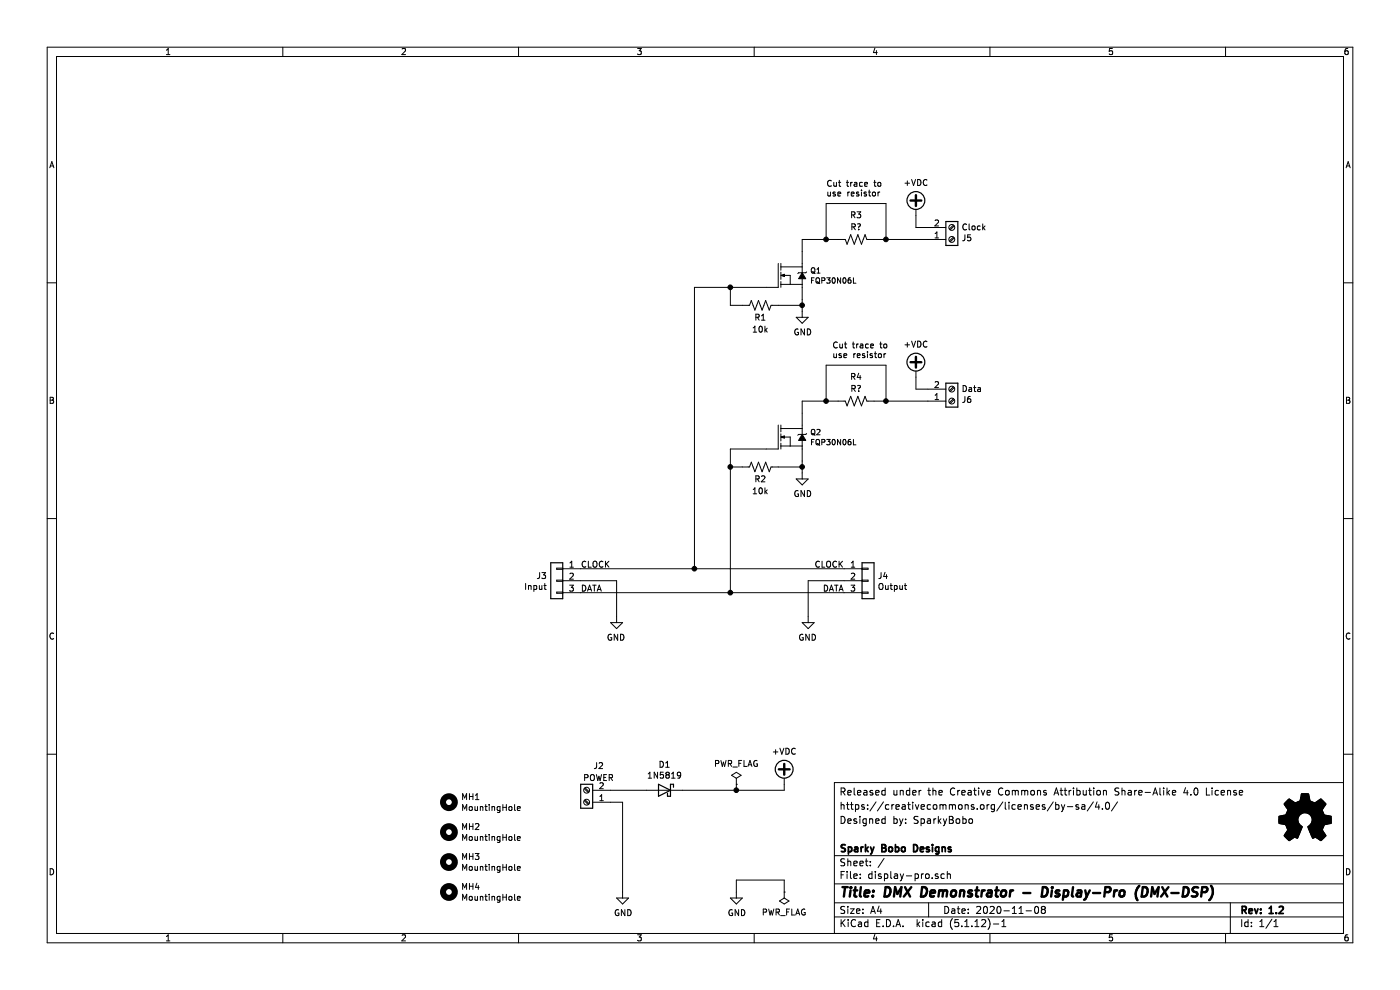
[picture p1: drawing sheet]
EESchema Schematic File Version 4
EELAYER 30 0
EELAYER END
$Descr A4 11693 8268
encoding utf-8
Sheet 1 1
Title "DMX Demonstrator - Display-Pro (DMX-DSP)"
Date "2020-11-08"
Rev "1.2"
Comp "Sparky Bobo Designs"
Comment1 ""
Comment2 "Designed by: SparkyBobo"
Comment3 "https://creativecommons.org/licenses/by-sa/4.0/"
Comment4 "Released under the Creative Commons Attribution Share-Alike 4.0 License"
$EndDescr
$Comp
L Connector:Screw_Terminal_01x02 J5
U 1 1
P 7950 2000
F 0 "J5" H 8030 1992 50  0000 L CNN
F 1 "Clock" H 8030 1901 50  0000 L CNN
F 2 "Connector_Phoenix_MSTB:PhoenixContact_MSTBA_2,5_2-G-5,08_1x02_P5.08mm_Horizontal" H 7950 2000 50  0001 C CNN
F 3 "~" H 7950 2000 50  0001 C CNN
	1    7950 2000
	1    0    0    1   
$EndComp
$Comp
L Connector_Generic:Conn_01x03 J3
U 1 1
P 4650 4850
F 0 "J3" H 4730 4892 50  0000 L CNN
F 1 "Input" H 4730 4801 50  0000 L CNN
F 2 "Connector_PinHeader_2.54mm:PinHeader_1x03_P2.54mm_Horizontal" H 4650 4850 50  0001 C CNN
F 3 "~" H 4650 4850 50  0001 C CNN
	1    4650 4850
	-1   0    0    -1  
$EndComp
$Comp
L power:GND #PWR0101
U 1 1
P 5150 5150
F 0 "#PWR0101" H 5150 4900 50  0001 C CNN
F 1 "GND" H 5155 4977 50  0000 C CNN
F 2 "" H 5150 5150 50  0001 C CNN
F 3 "" H 5150 5150 50  0001 C CNN
	1    5150 5150
	-1   0    0    -1  
$EndComp
$Comp
L power:PWR_FLAG #FLG0101
U 1 1
P 6550 7450
F 0 "#FLG0101" H 6550 7525 50  0001 C CNN
F 1 "PWR_FLAG" H 6550 7623 50  0000 C CNN
F 2 "" H 6550 7450 50  0001 C CNN
F 3 "~" H 6550 7450 50  0001 C CNN
	1    6550 7450
	-1   0    0    1   
$EndComp
Text Label 4850 4950 0    50   ~ 0
DATA
Text Label 4850 4750 0    50   ~ 0
CLOCK
$Comp
L power:GND #PWR0102
U 1 1
P 6150 7450
F 0 "#PWR0102" H 6150 7200 50  0001 C CNN
F 1 "GND" H 6155 7277 50  0000 C CNN
F 2 "" H 6150 7450 50  0001 C CNN
F 3 "" H 6150 7450 50  0001 C CNN
	1    6150 7450
	1    0    0    -1  
$EndComp
$Comp
L Connector:Screw_Terminal_01x02 J2
U 1 1
P 4900 6700
F 0 "J2" H 4800 6400 50  0000 C CNN
F 1 "POWER" H 4800 6500 50  0000 C CNN
F 2 "Connector_Phoenix_MSTB:PhoenixContact_MSTBA_2,5_2-G-5,08_1x02_P5.08mm_Horizontal" H 4900 6700 50  0001 C CNN
F 3 "~" H 4900 6700 50  0001 C CNN
	1    4900 6700
	-1   0    0    1   
$EndComp
$Comp
L Diode:1N5819 D1
U 1 1
P 5550 6600
F 0 "D1" H 5550 6816 50  0000 C CNN
F 1 "1N5819" H 5550 6725 50  0000 C CNN
F 2 "Diode_THT:D_DO-41_SOD81_P10.16mm_Horizontal" H 5550 6425 50  0001 C CNN
F 3 "http://www.vishay.com/docs/88525/1n5817.pdf" H 5550 6600 50  0001 C CNN
	1    5550 6600
	-1   0    0    -1  
$EndComp
Wire Wire Line
	5100 6700 5200 6700
$Comp
L power:GND #PWR0103
U 1 1
P 5200 7450
F 0 "#PWR0103" H 5200 7200 50  0001 C CNN
F 1 "GND" H 5205 7277 50  0000 C CNN
F 2 "" H 5200 7450 50  0001 C CNN
F 3 "" H 5200 7450 50  0001 C CNN
	1    5200 7450
	1    0    0    -1  
$EndComp
$Comp
L power:PWR_FLAG #FLG0102
U 1 1
P 6150 6550
F 0 "#FLG0102" H 6150 6625 50  0001 C CNN
F 1 "PWR_FLAG" H 6150 6723 50  0000 C CNN
F 2 "" H 6150 6550 50  0001 C CNN
F 3 "~" H 6150 6550 50  0001 C CNN
	1    6150 6550
	1    0    0    -1  
$EndComp
Wire Wire Line
	6150 6550 6150 6600
Connection ~ 6150 6600
$Comp
L Device:R_US R1
U 1 1
P 6350 2550
F 0 "R1" V 6450 2550 50  0000 C CNN
F 1 "10k" V 6550 2550 50  0000 C CNN
F 2 "Resistor_THT:R_Axial_DIN0207_L6.3mm_D2.5mm_P10.16mm_Horizontal" V 6390 2540 50  0001 C CNN
F 3 "~" H 6350 2550 50  0001 C CNN
	1    6350 2550
	0    1    1    0   
$EndComp
$Comp
L power:GND #PWR0104
U 1 1
P 6700 2600
F 0 "#PWR0104" H 6700 2350 50  0001 C CNN
F 1 "GND" H 6705 2427 50  0000 C CNN
F 2 "" H 6700 2600 50  0001 C CNN
F 3 "" H 6700 2600 50  0001 C CNN
	1    6700 2600
	1    0    0    -1  
$EndComp
Wire Wire Line
	6700 2500 6700 2550
Wire Wire Line
	6700 2550 6500 2550
Connection ~ 6700 2550
Wire Wire Line
	6700 2550 6700 2600
Wire Wire Line
	6400 2400 6100 2400
Wire Wire Line
	6200 2550 6100 2550
Wire Wire Line
	6100 2550 6100 2400
Connection ~ 6100 2400
Wire Wire Line
	6700 2100 6700 2000
Wire Wire Line
	6700 2000 6900 2000
$Comp
L Device:R_US R2
U 1 1
P 6350 3900
F 0 "R2" V 6450 3900 50  0000 C CNN
F 1 "10k" V 6550 3900 50  0000 C CNN
F 2 "Resistor_THT:R_Axial_DIN0207_L6.3mm_D2.5mm_P10.16mm_Horizontal" V 6390 3890 50  0001 C CNN
F 3 "~" H 6350 3900 50  0001 C CNN
	1    6350 3900
	0    1    1    0   
$EndComp
$Comp
L power:GND #PWR0105
U 1 1
P 6700 3950
F 0 "#PWR0105" H 6700 3700 50  0001 C CNN
F 1 "GND" H 6705 3777 50  0000 C CNN
F 2 "" H 6700 3950 50  0001 C CNN
F 3 "" H 6700 3950 50  0001 C CNN
	1    6700 3950
	1    0    0    -1  
$EndComp
Wire Wire Line
	6700 3850 6700 3900
Wire Wire Line
	6700 3900 6500 3900
Connection ~ 6700 3900
Wire Wire Line
	6700 3900 6700 3950
Wire Wire Line
	6400 3750 6100 3750
Wire Wire Line
	6200 3900 6100 3900
Wire Wire Line
	6100 3900 6100 3750
Wire Wire Line
	6700 3450 6700 3350
Wire Wire Line
	6700 3350 6900 3350
Wire Wire Line
	4850 4850 5150 4850
Wire Wire Line
	6150 7450 6150 7350
Wire Wire Line
	6150 7350 6550 7350
Wire Wire Line
	6550 6600 6550 6550
Wire Wire Line
	6150 6600 6550 6600
Wire Wire Line
	5150 5150 5150 4850
$Comp
L Connector_Generic:Conn_01x03 J4
U 1 1
P 7250 4850
F 0 "J4" H 7330 4892 50  0000 L CNN
F 1 "Output" H 7330 4801 50  0000 L CNN
F 2 "Connector_PinHeader_2.54mm:PinHeader_1x03_P2.54mm_Horizontal" H 7250 4850 50  0001 C CNN
F 3 "~" H 7250 4850 50  0001 C CNN
	1    7250 4850
	1    0    0    -1  
$EndComp
Text Label 7050 4950 2    50   ~ 0
DATA
Text Label 7050 4750 2    50   ~ 0
CLOCK
Wire Wire Line
	7050 4850 6750 4850
Wire Wire Line
	4850 4950 6100 4950
Wire Wire Line
	6750 4850 6750 5150
$Comp
L power:GND #PWR0107
U 1 1
P 6750 5150
F 0 "#PWR0107" H 6750 4900 50  0001 C CNN
F 1 "GND" H 6755 4977 50  0000 C CNN
F 2 "" H 6750 5150 50  0001 C CNN
F 3 "" H 6750 5150 50  0001 C CNN
	1    6750 5150
	-1   0    0    -1  
$EndComp
Wire Wire Line
	5800 2400 6100 2400
Wire Wire Line
	6100 3900 6100 4950
Connection ~ 6100 3900
Connection ~ 6100 4950
Wire Wire Line
	6100 4950 7050 4950
$Comp
L Connector:Screw_Terminal_01x02 J6
U 1 1
P 7950 3350
F 0 "J6" H 8030 3342 50  0000 L CNN
F 1 "Data" H 8030 3251 50  0000 L CNN
F 2 "Connector_Phoenix_MSTB:PhoenixContact_MSTBA_2,5_2-G-5,08_1x02_P5.08mm_Horizontal" H 7950 3350 50  0001 C CNN
F 3 "~" H 7950 3350 50  0001 C CNN
	1    7950 3350
	1    0    0    1   
$EndComp
Wire Wire Line
	7750 1900 7650 1900
Wire Wire Line
	7650 1900 7650 1800
Wire Wire Line
	7750 3250 7650 3250
Wire Wire Line
	7650 3250 7650 3150
Wire Wire Line
	6550 7450 6550 7350
$Comp
L Device:R_US R3
U 1 1
P 7150 2000
F 0 "R3" V 7350 2000 50  0000 C CNN
F 1 "R?" V 7250 2000 50  0000 C CNN
F 2 "Resistor_THT:R_Axial_DIN0411_L9.9mm_D3.6mm_P15.24mm_Horizontal" V 7190 1990 50  0001 C CNN
F 3 "~" H 7150 2000 50  0001 C CNN
	1    7150 2000
	0    1    -1   0   
$EndComp
Wire Wire Line
	6900 1700 6900 2000
Connection ~ 6900 2000
Wire Wire Line
	7400 1700 7400 2000
Connection ~ 7400 2000
Wire Wire Line
	7400 2000 7750 2000
$Comp
L Device:R_US R4
U 1 1
P 7150 3350
F 0 "R4" V 7350 3350 50  0000 C CNN
F 1 "R?" V 7250 3350 50  0000 C CNN
F 2 "Resistor_THT:R_Axial_DIN0411_L9.9mm_D3.6mm_P15.24mm_Horizontal" V 7190 3340 50  0001 C CNN
F 3 "~" H 7150 3350 50  0001 C CNN
	1    7150 3350
	0    1    -1   0   
$EndComp
Wire Wire Line
	7400 3050 7400 3350
Connection ~ 7400 3350
Wire Wire Line
	7400 3350 7750 3350
Wire Wire Line
	6900 3050 6900 3350
Connection ~ 6900 3350
Wire Wire Line
	4850 4750 5800 4750
Wire Wire Line
	5800 2400 5800 4750
Connection ~ 5800 4750
Wire Wire Line
	5800 4750 7050 4750
Wire Wire Line
	5700 6600 6150 6600
$Comp
L Mechanical:MountingHole MH1
U 1 1
P 3750 6700
F 0 "MH1" H 3850 6746 50  0000 L CNN
F 1 "MountingHole" H 3850 6655 50  0000 L CNN
F 2 "MountingHole:MountingHole_3.2mm_M3" H 3750 6700 50  0001 C CNN
F 3 "~" H 3750 6700 50  0001 C CNN
	1    3750 6700
	1    0    0    -1  
$EndComp
$Comp
L Mechanical:MountingHole MH2
U 1 1
P 3750 6950
F 0 "MH2" H 3850 6996 50  0000 L CNN
F 1 "MountingHole" H 3850 6905 50  0000 L CNN
F 2 "MountingHole:MountingHole_3.2mm_M3" H 3750 6950 50  0001 C CNN
F 3 "~" H 3750 6950 50  0001 C CNN
	1    3750 6950
	1    0    0    -1  
$EndComp
$Comp
L Mechanical:MountingHole MH3
U 1 1
P 3750 7200
F 0 "MH3" H 3850 7246 50  0000 L CNN
F 1 "MountingHole" H 3850 7155 50  0000 L CNN
F 2 "MountingHole:MountingHole_3.2mm_M3" H 3750 7200 50  0001 C CNN
F 3 "~" H 3750 7200 50  0001 C CNN
	1    3750 7200
	1    0    0    -1  
$EndComp
$Comp
L Mechanical:MountingHole MH4
U 1 1
P 3750 7450
F 0 "MH4" H 3850 7496 50  0000 L CNN
F 1 "MountingHole" H 3850 7405 50  0000 L CNN
F 2 "MountingHole:MountingHole_3.2mm_M3" H 3750 7450 50  0001 C CNN
F 3 "~" H 3750 7450 50  0001 C CNN
	1    3750 7450
	1    0    0    -1  
$EndComp
Wire Wire Line
	6900 2000 7000 2000
Wire Wire Line
	6900 3350 7000 3350
Text Notes 6900 1650 0    50   ~ 0
Cut trace to\nuse resistor
Text Notes 6950 3000 0    50   ~ 0
Cut trace to\nuse resistor
$Comp
L Graphic:Logo_Open_Hardware_Small #LOGO1
U 1 1
P 10900 6850
F 0 "#LOGO1" H 10900 7125 50  0001 C CNN
F 1 "Logo_Open_Hardware_Small" H 10900 6625 50  0001 C CNN
F 2 "Aesthetics:OSHW-LOGO-S" H 10900 7144 50  0001 C CNN
F 3 "~" H 10900 6850 50  0001 C CNN
	1    10900 6850
	1    0    0    -1  
$EndComp
Wire Wire Line
	7300 3350 7400 3350
Wire Wire Line
	7300 2000 7400 2000
Wire Wire Line
	6900 1700 7400 1700
Wire Wire Line
	6900 3050 7400 3050
$Comp
L Graphic:Logo_Open_Hardware_Small #LOGO2
U 1 1
P 10900 6850
F 0 "#LOGO2" H 10900 7125 50  0001 C CNN
F 1 "Logo_Open_Hardware_Small" H 10900 6625 50  0001 C CNN
F 2 "Aesthetics:OSHW-LOGO-S" H 10900 7144 50  0001 C CNN
F 3 "~" H 10900 6850 50  0001 C CNN
	1    10900 6850
	1    0    0    -1  
$EndComp
$Comp
L DMXDemonstrator:MOSFET-NCH-FQP30N06L-SparkFun-DiscreteSemi Q2
U 1 1
P 6600 3650
F 0 "Q2" H 6765 3692 45  0000 L CNN
F 1 "FQP30N06L" H 6765 3608 45  0000 L CNN
F 2 "Package_TO_SOT_THT:TO-220-3_Horizontal_TabDown" H 6600 3900 20  0001 C CNN
F 3 "" H 6600 3650 50  0001 C CNN
F 4 "TRANS-10060" H 6765 3566 60  0001 L CNN "Field4"
	1    6600 3650
	1    0    0    -1  
$EndComp
$Comp
L DMXDemonstrator:MOSFET-NCH-FQP30N06L-SparkFun-DiscreteSemi Q1
U 1 1
P 6600 2300
F 0 "Q1" H 6765 2342 45  0000 L CNN
F 1 "FQP30N06L" H 6765 2258 45  0000 L CNN
F 2 "Package_TO_SOT_THT:TO-220-3_Horizontal_TabDown" H 6600 2550 20  0001 C CNN
F 3 "" H 6600 2300 50  0001 C CNN
F 4 "TRANS-10060" H 6765 2216 60  0001 L CNN "Field4"
	1    6600 2300
	1    0    0    -1  
$EndComp
$Comp
L power:+VDC #PWR0106
U 1 1
P 6550 6550
F 0 "#PWR0106" H 6550 6450 50  0001 C CNN
F 1 "+VDC" H 6550 6825 50  0000 C CNN
F 2 "" H 6550 6550 50  0001 C CNN
F 3 "" H 6550 6550 50  0001 C CNN
	1    6550 6550
	1    0    0    -1  
$EndComp
$Comp
L power:+VDC #PWR0108
U 1 1
P 7650 3150
F 0 "#PWR0108" H 7650 3050 50  0001 C CNN
F 1 "+VDC" H 7650 3425 50  0000 C CNN
F 2 "" H 7650 3150 50  0001 C CNN
F 3 "" H 7650 3150 50  0001 C CNN
	1    7650 3150
	1    0    0    -1  
$EndComp
$Comp
L power:+VDC #PWR0109
U 1 1
P 7650 1800
F 0 "#PWR0109" H 7650 1700 50  0001 C CNN
F 1 "+VDC" H 7650 2075 50  0000 C CNN
F 2 "" H 7650 1800 50  0001 C CNN
F 3 "" H 7650 1800 50  0001 C CNN
	1    7650 1800
	1    0    0    -1  
$EndComp
Wire Wire Line
	5100 6600 5400 6600
Wire Wire Line
	5200 6700 5200 7450
$EndSCHEMATC
